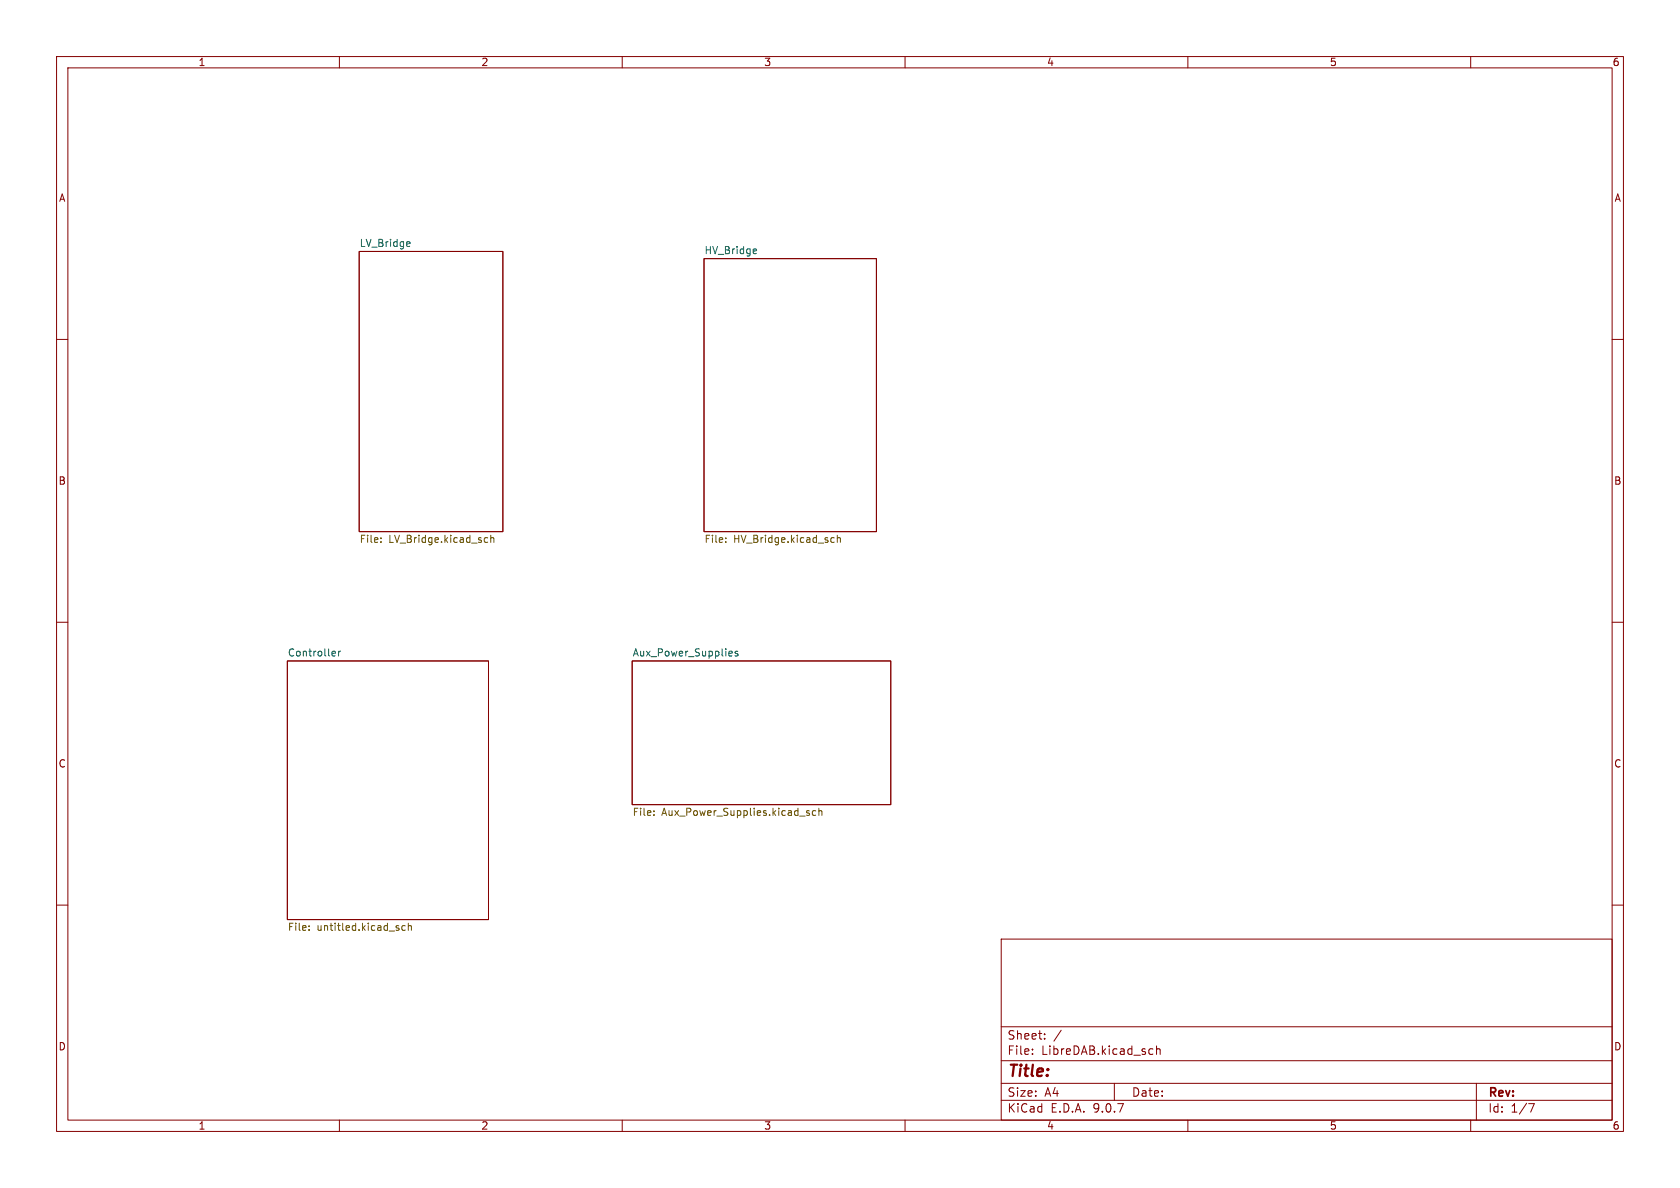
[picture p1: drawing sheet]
<svg xmlns="http://www.w3.org/2000/svg" width="297mm" height="210mm" viewBox="0 0 297 210" stroke-linecap="round" stroke-linejoin="round" font-family="sans-serif">
<g fill="none" stroke="#840000" stroke-width=".18">
<path d="M10 10h277v190h-277zM12 12h273v186h-273zM60 10v2M110 10v2M160 10v2M210 10v2M260 10v2M63.5 44.5h25.4v49.5h-25.4zM124.5 45.7h30.4v48.3h-30.4zM10 60h2M285 60h2M10 110h2"/>
<path d="M50.8 116.8h35.6v45.8h-35.6zM111.8 116.8h45.7v25.4h-45.7zM285 110h2M10 160h2M177 166h108v32h-108zM285 160h2M60 198v2M110 198v2M160 198v2M177 194.5h108M177 191.5h108M177 187.5h108"/>
<path d="M177 181.5h108M182.5 186.3v.1M182.5 185.5v.1M184.7 183.6v.1M184.7 182.8v.1M187.6 182.1l-1.3 2M197 191.5v3M203.4 185.4l.4 .1M203.8 186.3l-.4 .1M204.5 185.5l.2-.1 .3 .1 .1 .9M204.5 184.9v1.5M210 198v2"/>
<path d="M260 198v2M261 191.5v6.5M270.2 195.1h1l-.6 1.5"/>
</g>
<path d="M72.1 42.7l.3 .1 .1 .2-.6 .2M72.4 43.5l-.3 .1M133.3 44l.4 .1 .1 .2-.7 .1M133.7 44.8h-.4M58.9 115.1l.3 .1 .1 .2-.6 .1M59.2 115.9l-.3 .1M59.9 115.1v.9M60.2 115.1l-.3 .3M129 115.1l.4 .1 .1 .2-.6 .1M129.4 115.9l-.4 .1M130.4 115.2l-.3-.1-.2 .2 .1 .2 .4 .1v.3h-.5" fill="none" stroke="#006464" stroke-width=".18"/>
<g fill="none" stroke="#725600" stroke-width=".18">
<path d="M67.3 95.8v.1M67.3 95.1v.1M85.7 95.8h.5M85.7 95.1h.5M86.8 95.2l.1-.2 .3 .1 .1 .8M86.8 94.6v1.3M128.3 95.8v.1M128.3 95.1v.1M147 95.8h.5M147 95.1h.5M148 95.2l.2-.2 .3 .1 .1 .8M148 94.6v1.3"/>
<path d="M115.6 144v.1M115.6 143.4v.1M142.6 143.7l.5 .1v.2l-.2 .1h-.3M142.6 143.4h.5M144.2 143.4l-.3-.1-.3 .2 .1 .6h.5M144.8 143.4l.1-.1 .3 .1 .1 .7M144.8 142.9v1.2M54.6 164.3v.2M54.6 163.7v.1M71.6 163.7l-.3-.1-.3 .3 .2 .5h.4M72.2 163.7l.2-.1 .3 .1v.8M72.2 163.2v1.3"/>
</g>
<text font-size="2.8" fill="#840000" x="178" y="190.9">Title:</text>
<g font-size="2.1" fill="#840000">
<text x="178" y="184">Sheet:</text>
<text x="178" y="186.7">File:</text>
<text x="184.1" y="186.7">LibreDAB.kicad_sch</text>
<text x="178" y="196.9">KiCad</text>
<text x="178" y="194.1">Size:</text>
<text x="184.7" y="194.1">A4</text>
<text x="185.7" y="196.9">E.D.A.</text>
<text x="193.3" y="196.9">9.0.7</text>
<text x="200" y="194.1">Date:</text>
<text x="263" y="194.3">Rev:</text>
<text x="263" y="196.9">Id:</text>
<text x="267.1" y="196.9">1/7</text>
</g>
<g font-size="1.8" fill="#840000">
<text x="35" y="11.9">1</text>
<text x="85" y="11.9">2</text>
<text x="135" y="11.9">3</text>
<text x="185" y="11.9">4</text>
<text x="235" y="11.9">5</text>
<text x="285" y="11.9">6</text>
<text x="10.3" y="35.9">A</text>
<text x="285.3" y="35.9">A</text>
<text x="10.3" y="85.9">B</text>
<text x="285.3" y="85.9">B</text>
<text x="10.3" y="135.9">C</text>
<text x="285.3" y="135.9">C</text>
<text x="10.3" y="185.9">D</text>
<text x="285.3" y="185.9">D</text>
<text x="35" y="199.9">1</text>
<text x="85" y="199.9">2</text>
<text x="135" y="199.9">3</text>
<text x="185" y="199.9">4</text>
<text x="235" y="199.9">5</text>
<text x="285" y="199.9">6</text>
</g>
<g font-size="1.8" fill="#006464">
<text x="63.5" y="43.7">LV_Bridge</text>
<text x="124.5" y="45">HV_Bridge</text>
<text x="50.8" y="116.1">Controller</text>
<text x="111.8" y="116.1">Aux_Power_Supplies</text>
</g>
<g font-size="1.8" fill="#725600">
<text x="63.5" y="96.3">File:</text>
<text x="68.7" y="96.3">LV_Bridge.kicad_sch</text>
<text x="124.5" y="96.3">File:</text>
<text x="129.7" y="96.3">HV_Bridge.kicad_sch</text>
<text x="111.8" y="144.6">File:</text>
<text x="117" y="144.6">Aux_Power_Supplies.kicad_sch</text>
<text x="50.8" y="164.9">File:</text>
<text x="56" y="164.9">untitled.kicad_sch</text>
</g>
</svg>
